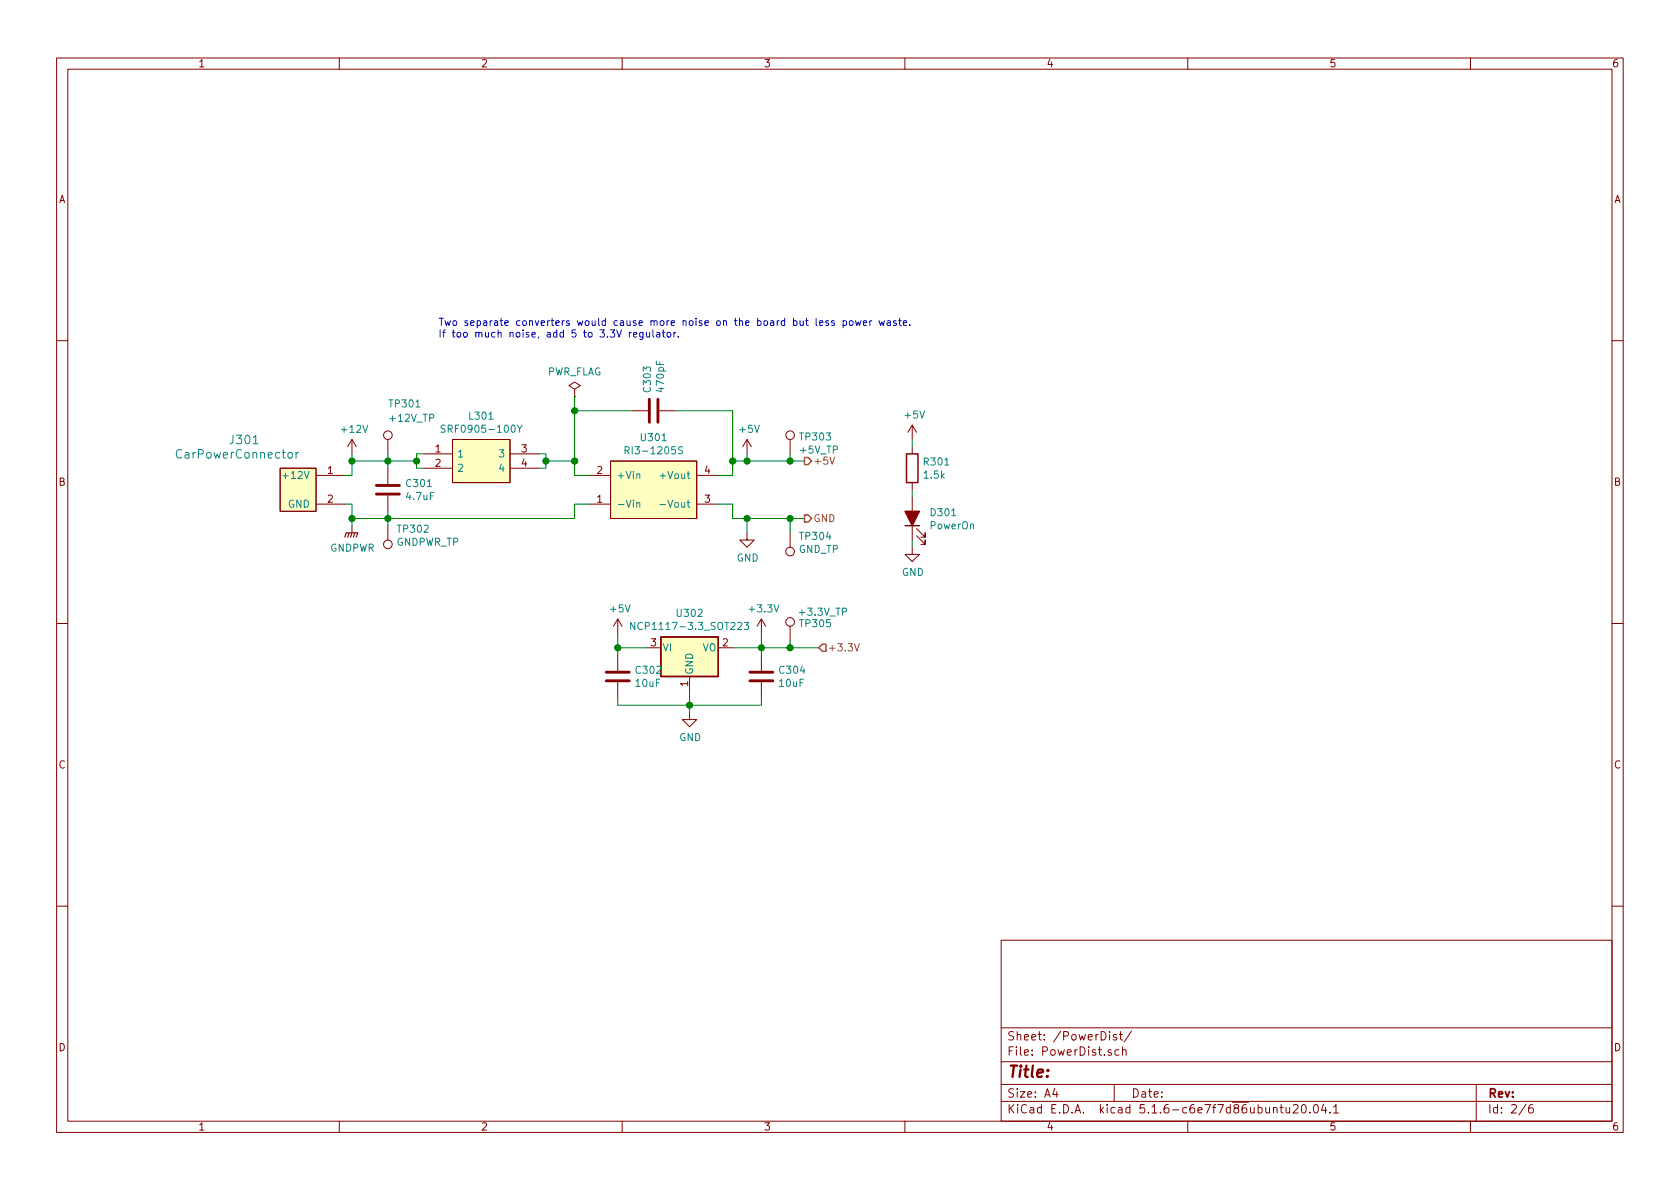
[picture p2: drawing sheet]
EESchema Schematic File Version 4
EELAYER 30 0
EELAYER END
$Descr A4 11693 8268
encoding utf-8
Sheet 3 6
Title ""
Date ""
Rev ""
Comp ""
Comment1 ""
Comment2 ""
Comment3 ""
Comment4 ""
$EndDescr
Wire Wire Line
	2400 3300 2450 3300
Wire Wire Line
	2400 3500 2450 3500
Wire Wire Line
	2450 3500 2450 3600
$Comp
L power:+12V #PWR0301
U 1 1
P 2450 3150
F 0 "#PWR0301" H 2450 3000 50  0001 C CNN
F 1 "+12V" H 2465 3323 50  0000 C CNN
F 2 "" H 2450 3150 50  0001 C CNN
F 3 "" H 2450 3150 50  0001 C CNN
	1    2450 3150
	1    0    0    -1  
$EndComp
Connection ~ 2450 3600
Wire Wire Line
	2450 3600 2450 3650
$Comp
L Device:C C301
U 1 1
P 2700 3400
F 0 "C301" H 2818 3446 50  0000 L CNN
F 1 "4.7uF" H 2818 3355 50  0000 L CNN
F 2 "Capacitor_SMD:C_0805_2012Metric" H 2738 3250 50  0001 C CNN
F 3 "~" H 2700 3400 50  0001 C CNN
F 4 "80-C0805C475K3RAUTO " H 2700 3400 50  0001 C CNN "Mouser Part Number"
	1    2700 3400
	1    0    0    -1  
$EndComp
Wire Wire Line
	2450 3600 2700 3600
Wire Wire Line
	2450 3150 2450 3200
Wire Wire Line
	2450 3200 2700 3200
Connection ~ 2450 3200
Wire Wire Line
	2450 3200 2450 3300
Wire Wire Line
	2700 3250 2700 3200
Connection ~ 2700 3200
Wire Wire Line
	2700 3550 2700 3600
Connection ~ 2700 3600
Wire Wire Line
	5200 3700 5200 3600
Connection ~ 5200 3600
$Comp
L Device:C C303
U 1 1
P 4550 2850
F 0 "C303" H 4668 2896 50  0000 L CNN
F 1 "470pF" H 4668 2805 50  0000 L CNN
F 2 "Capacitor_SMD:C_2220_5650Metric" H 4588 2700 50  0001 C CNN
F 3 "~" H 4550 2850 50  0001 C CNN
F 4 "4kV" H 4550 2850 50  0001 C CNN "Rating"
F 5 "80-C0805C471J5HACTU " H 4550 2850 50  0001 C CNN "Mouser Part Number"
	1    4550 2850
	0    -1   -1   0   
$EndComp
Wire Wire Line
	5500 3600 5200 3600
Wire Wire Line
	5200 3150 5200 3200
Text HLabel 5600 3600 2    50   Output ~ 0
GND
Wire Wire Line
	5600 3600 5500 3600
Connection ~ 5500 3600
Text Notes 3050 2350 0    50   ~ 0
Two separate converters would cause more noise on the board but less power waste.\nIf too much noise, add 5 to 3.3V regulator.\n
Text HLabel 5600 3200 2    50   Output ~ 0
+5V
$Comp
L power:+5V #PWR0305
U 1 1
P 5200 3150
F 0 "#PWR0305" H 5200 3000 50  0001 C CNN
F 1 "+5V" H 5215 3323 50  0000 C CNN
F 2 "" H 5200 3150 50  0001 C CNN
F 3 "" H 5200 3150 50  0001 C CNN
	1    5200 3150
	1    0    0    -1  
$EndComp
$Comp
L Connector:TestPoint TP301
U 1 1
P 2700 3150
F 0 "TP301" H 2700 3500 50  0000 L CNN
F 1 "+12V_TP" H 2700 3400 50  0000 L CNN
F 2 "TestPoint:TestPoint_Keystone_5005-5009_Compact" H 2900 3150 50  0001 C CNN
F 3 "~" H 2900 3150 50  0001 C CNN
	1    2700 3150
	1    0    0    -1  
$EndComp
Wire Wire Line
	2700 3150 2700 3200
$Comp
L Connector:TestPoint TP303
U 1 1
P 5500 3150
F 0 "TP303" H 5558 3270 50  0000 L CNN
F 1 "+5V_TP" H 5558 3179 50  0000 L CNN
F 2 "TestPoint:TestPoint_Keystone_5005-5009_Compact" H 5700 3150 50  0001 C CNN
F 3 "~" H 5700 3150 50  0001 C CNN
	1    5500 3150
	1    0    0    -1  
$EndComp
Wire Wire Line
	5500 3150 5500 3200
$Comp
L Connector:TestPoint TP304
U 1 1
P 5500 3700
F 0 "TP304" H 5442 3727 50  0000 R CNN
F 1 "GND_TP" H 5442 3818 50  0000 R CNN
F 2 "TestPoint:TestPoint_Keystone_5005-5009_Compact" H 5700 3700 50  0001 C CNN
F 3 "~" H 5700 3700 50  0001 C CNN
	1    5500 3700
	-1   0    0    1   
$EndComp
Wire Wire Line
	5500 3700 5500 3600
$Comp
L power:GND #PWR0309
U 1 1
P 6350 3800
F 0 "#PWR0309" H 6350 3550 50  0001 C CNN
F 1 "GND" H 6355 3627 50  0000 C CNN
F 2 "" H 6350 3800 50  0001 C CNN
F 3 "" H 6350 3800 50  0001 C CNN
	1    6350 3800
	1    0    0    -1  
$EndComp
$Comp
L Device:LED_ALT D301
U 1 1
P 6350 3600
F 0 "D301" V 6388 3482 50  0000 R CNN
F 1 "PowerOn" V 6297 3482 50  0000 R CNN
F 2 "LED_SMD:LED_0805_2012Metric" H 6350 3600 50  0001 C CNN
F 3 "~" H 6350 3600 50  0001 C CNN
F 4 "Green" V 6350 3600 50  0001 C CNN "Color"
F 5 "APTD2012LCGCK" V 6350 3600 50  0001 C CNN "P/N"
F 6 "604-APTD2012LCGCK " H 6350 3600 50  0001 C CNN "Mouser Part Number"
	1    6350 3600
	0    -1   -1   0   
$EndComp
$Comp
L Device:R R301
U 1 1
P 6350 3250
F 0 "R301" H 6420 3296 50  0000 L CNN
F 1 "1.5k" H 6420 3205 50  0000 L CNN
F 2 "Resistor_SMD:R_0805_2012Metric" V 6280 3250 50  0001 C CNN
F 3 "~" H 6350 3250 50  0001 C CNN
F 4 "71-CRCW08051K50FKEAC " H 6350 3250 50  0001 C CNN "Mouser Part Number"
	1    6350 3250
	1    0    0    -1  
$EndComp
Wire Wire Line
	6350 3800 6350 3750
Wire Wire Line
	6350 3450 6350 3400
$Comp
L power:+5V #PWR0308
U 1 1
P 6350 3050
F 0 "#PWR0308" H 6350 2900 50  0001 C CNN
F 1 "+5V" H 6365 3223 50  0000 C CNN
F 2 "" H 6350 3050 50  0001 C CNN
F 3 "" H 6350 3050 50  0001 C CNN
	1    6350 3050
	1    0    0    -1  
$EndComp
Wire Wire Line
	6350 3050 6350 3100
$Comp
L power:GND #PWR0306
U 1 1
P 5200 3700
F 0 "#PWR0306" H 5200 3450 50  0001 C CNN
F 1 "GND" H 5205 3527 50  0000 C CNN
F 2 "" H 5200 3700 50  0001 C CNN
F 3 "" H 5200 3700 50  0001 C CNN
	1    5200 3700
	1    0    0    -1  
$EndComp
$Comp
L power:GNDPWR #PWR0302
U 1 1
P 2450 3650
F 0 "#PWR0302" H 2450 3450 50  0001 C CNN
F 1 "GNDPWR" H 2454 3496 50  0000 C CNN
F 2 "" H 2450 3600 50  0001 C CNN
F 3 "" H 2450 3600 50  0001 C CNN
	1    2450 3650
	1    0    0    -1  
$EndComp
$Comp
L power:+5V #PWR0303
U 1 1
P 4300 4400
F 0 "#PWR0303" H 4300 4250 50  0001 C CNN
F 1 "+5V" H 4315 4573 50  0000 C CNN
F 2 "" H 4300 4400 50  0001 C CNN
F 3 "" H 4300 4400 50  0001 C CNN
	1    4300 4400
	1    0    0    -1  
$EndComp
$Comp
L Regulator_Linear:LD1117S33TR_SOT223 U302
U 1 1
P 4800 4500
F 0 "U302" H 4800 4742 50  0000 C CNN
F 1 "NCP1117-3.3_SOT223" H 4800 4651 50  0000 C CNN
F 2 "Package_TO_SOT_SMD:SOT-223-3_TabPin2" H 4800 4700 50  0001 C CNN
F 3 "http://www.onsemi.com/pub_link/Collateral/NCP1117-D.PDF" H 4900 4250 50  0001 C CNN
F 4 "863-NCP1117ST33T3G " H 4800 4500 50  0001 C CNN "Mouser Part Number"
	1    4800 4500
	1    0    0    -1  
$EndComp
$Comp
L Device:C C302
U 1 1
P 4300 4700
F 0 "C302" H 4415 4746 50  0000 L CNN
F 1 "10uF" H 4415 4655 50  0000 L CNN
F 2 "Capacitor_SMD:C_0805_2012Metric" H 4338 4550 50  0001 C CNN
F 3 "~" H 4300 4700 50  0001 C CNN
F 4 "80-C0805C106K8RAUTO " H 4300 4700 50  0001 C CNN "Mouser Part Number"
	1    4300 4700
	1    0    0    -1  
$EndComp
$Comp
L Device:C C304
U 1 1
P 5300 4700
F 0 "C304" H 5415 4746 50  0000 L CNN
F 1 "10uF" H 5415 4655 50  0000 L CNN
F 2 "Capacitor_SMD:C_0805_2012Metric" H 5338 4550 50  0001 C CNN
F 3 "~" H 5300 4700 50  0001 C CNN
F 4 "80-C0805C106K8RAUTO " H 5300 4700 50  0001 C CNN "Mouser Part Number"
	1    5300 4700
	1    0    0    -1  
$EndComp
Wire Wire Line
	4500 4500 4300 4500
Wire Wire Line
	4300 4500 4300 4550
Wire Wire Line
	5100 4500 5300 4500
Wire Wire Line
	5300 4500 5300 4550
$Comp
L power:GND #PWR0304
U 1 1
P 4800 4950
F 0 "#PWR0304" H 4800 4700 50  0001 C CNN
F 1 "GND" H 4805 4777 50  0000 C CNN
F 2 "" H 4800 4950 50  0001 C CNN
F 3 "" H 4800 4950 50  0001 C CNN
	1    4800 4950
	1    0    0    -1  
$EndComp
Wire Wire Line
	4300 4850 4300 4900
Wire Wire Line
	4300 4900 4800 4900
Wire Wire Line
	5300 4900 5300 4850
Wire Wire Line
	4800 4800 4800 4900
Connection ~ 4800 4900
Wire Wire Line
	4800 4900 5300 4900
Wire Wire Line
	4800 4900 4800 4950
Wire Wire Line
	4300 4400 4300 4500
Connection ~ 4300 4500
$Comp
L power:+3.3V #PWR0307
U 1 1
P 5300 4400
F 0 "#PWR0307" H 5300 4250 50  0001 C CNN
F 1 "+3.3V" H 5315 4573 50  0000 C CNN
F 2 "" H 5300 4400 50  0001 C CNN
F 3 "" H 5300 4400 50  0001 C CNN
	1    5300 4400
	1    0    0    -1  
$EndComp
Wire Wire Line
	5300 4400 5300 4500
Connection ~ 5300 4500
Text HLabel 5700 4500 2    50   Input ~ 0
+3.3V
Wire Wire Line
	5700 4500 5500 4500
$Comp
L Connector:TestPoint TP305
U 1 1
P 5500 4450
F 0 "TP305" H 5558 4570 50  0000 L CNN
F 1 "+3.3V_TP" H 5550 4650 50  0000 L CNN
F 2 "TestPoint:TestPoint_Keystone_5005-5009_Compact" H 5700 4450 50  0001 C CNN
F 3 "~" H 5700 4450 50  0001 C CNN
	1    5500 4450
	1    0    0    -1  
$EndComp
Wire Wire Line
	5500 4450 5500 4500
Connection ~ 5500 4500
Wire Wire Line
	5500 4500 5300 4500
Wire Wire Line
	4000 3600 4000 3500
Wire Wire Line
	4000 3500 4100 3500
Wire Wire Line
	4000 3200 4000 3300
Wire Wire Line
	4000 3300 4100 3300
Wire Wire Line
	5000 3300 5100 3300
Wire Wire Line
	5100 3300 5100 3200
Wire Wire Line
	5000 3500 5100 3500
Wire Wire Line
	5100 3500 5100 3600
Connection ~ 4000 3200
Wire Wire Line
	5100 3600 5200 3600
Wire Wire Line
	5100 3200 5200 3200
Connection ~ 5200 3200
Wire Wire Line
	5200 3200 5500 3200
Connection ~ 5500 3200
Wire Wire Line
	5500 3200 5600 3200
Wire Wire Line
	4000 2850 4400 2850
Wire Wire Line
	4000 2850 4000 3200
Wire Wire Line
	4700 2850 5100 2850
Wire Wire Line
	5100 2850 5100 3200
Connection ~ 5100 3200
$Comp
L Connector:TestPoint TP302
U 1 1
P 2700 3650
F 0 "TP302" H 2642 3677 50  0000 R CNN
F 1 "GNDPWR_TP" H 2642 3768 50  0000 R CNN
F 2 "TestPoint:TestPoint_Keystone_5005-5009_Compact" H 2900 3650 50  0001 C CNN
F 3 "~" H 2900 3650 50  0001 C CNN
	1    2700 3650
	-1   0    0    1   
$EndComp
Wire Wire Line
	2700 3650 2700 3600
Wire Wire Line
	3800 3200 4000 3200
Wire Wire Line
	2700 3600 4000 3600
Wire Wire Line
	3800 3200 3800 3150
Wire Wire Line
	3800 3150 3750 3150
Wire Wire Line
	3750 3250 3800 3250
Wire Wire Line
	3800 3250 3800 3200
Connection ~ 3800 3200
Wire Wire Line
	2950 3250 2900 3250
Wire Wire Line
	2900 3250 2900 3200
Wire Wire Line
	2900 3150 2950 3150
Wire Wire Line
	2700 3200 2900 3200
Connection ~ 2900 3200
Wire Wire Line
	2900 3200 2900 3150
$Comp
L power:PWR_FLAG #FLG0301
U 1 1
P 4000 2750
F 0 "#FLG0301" H 4000 2825 50  0001 C CNN
F 1 "PWR_FLAG" H 4000 2923 50  0000 C CNN
F 2 "" H 4000 2750 50  0001 C CNN
F 3 "~" H 4000 2750 50  0001 C CNN
	1    4000 2750
	1    0    0    -1  
$EndComp
Wire Wire Line
	4000 2750 4000 2850
Connection ~ 4000 2850
$Comp
L Conn:CarPowerConnector J301
U 1 1
P 2100 3400
F 0 "J301" H 1700 3750 60  0000 C CNN
F 1 "CarPowerConnector" H 1650 3650 60  0000 C CNN
F 2 "utsvt_conn:Molex_MicroFit3.0_1x2xP3.00mm_PolarizingPeg_Vertical" H 2100 3400 60  0001 C CNN
F 3 "" H 2100 3400 60  0001 C CNN
	1    2100 3400
	1    0    0    -1  
$EndComp
$Comp
L Power:RI3-1205S U301
U 1 1
P 4550 3200
F 0 "U301" H 4550 3365 50  0000 C CNN
F 1 "RI3-1205S" H 4550 3274 50  0000 C CNN
F 2 "utsvt_ics:RI3_DC_Converter" H 4550 3200 50  0001 C CNN
F 3 "" H 4550 3200 50  0001 C CNN
F 4 "919-RI3-1205S " H 4550 3200 50  0001 C CNN "Mouser Part Number"
	1    4550 3200
	1    0    0    -1  
$EndComp
$Comp
L BPS:SRF0905-100Y L301
U 1 1
P 2950 3150
F 0 "L301" H 3350 3415 50  0000 C CNN
F 1 "SRF0905-100Y" H 3350 3324 50  0000 C CNN
F 2 "utsvt_bps:SRF0905A" H 3600 3250 50  0001 L CNN
F 3 "https://componentsearchengine.com/Datasheets/1/SRF0905-100Y.pdf" H 3600 3150 50  0001 L CNN
F 4 "Bourns SRF0905 Series Type 0905 Shielded Wire-wound SMD Inductor with a Ferrite Core, 10 uH +/-30% Dual 1.6A Idc" H 3600 3050 50  0001 L CNN "Description"
F 5 "652-SRF0905-100Y" H 3600 2850 50  0001 L CNN "Mouser Part Number"
F 6 "Bourns" H 3600 2750 50  0001 L CNN "Manufacturer_Name"
F 7 "SRF0905-100Y" H 3600 2650 50  0001 L CNN "Manufacturer_Part_Number"
	1    2950 3150
	1    0    0    -1  
$EndComp
$EndSCHEMATC
